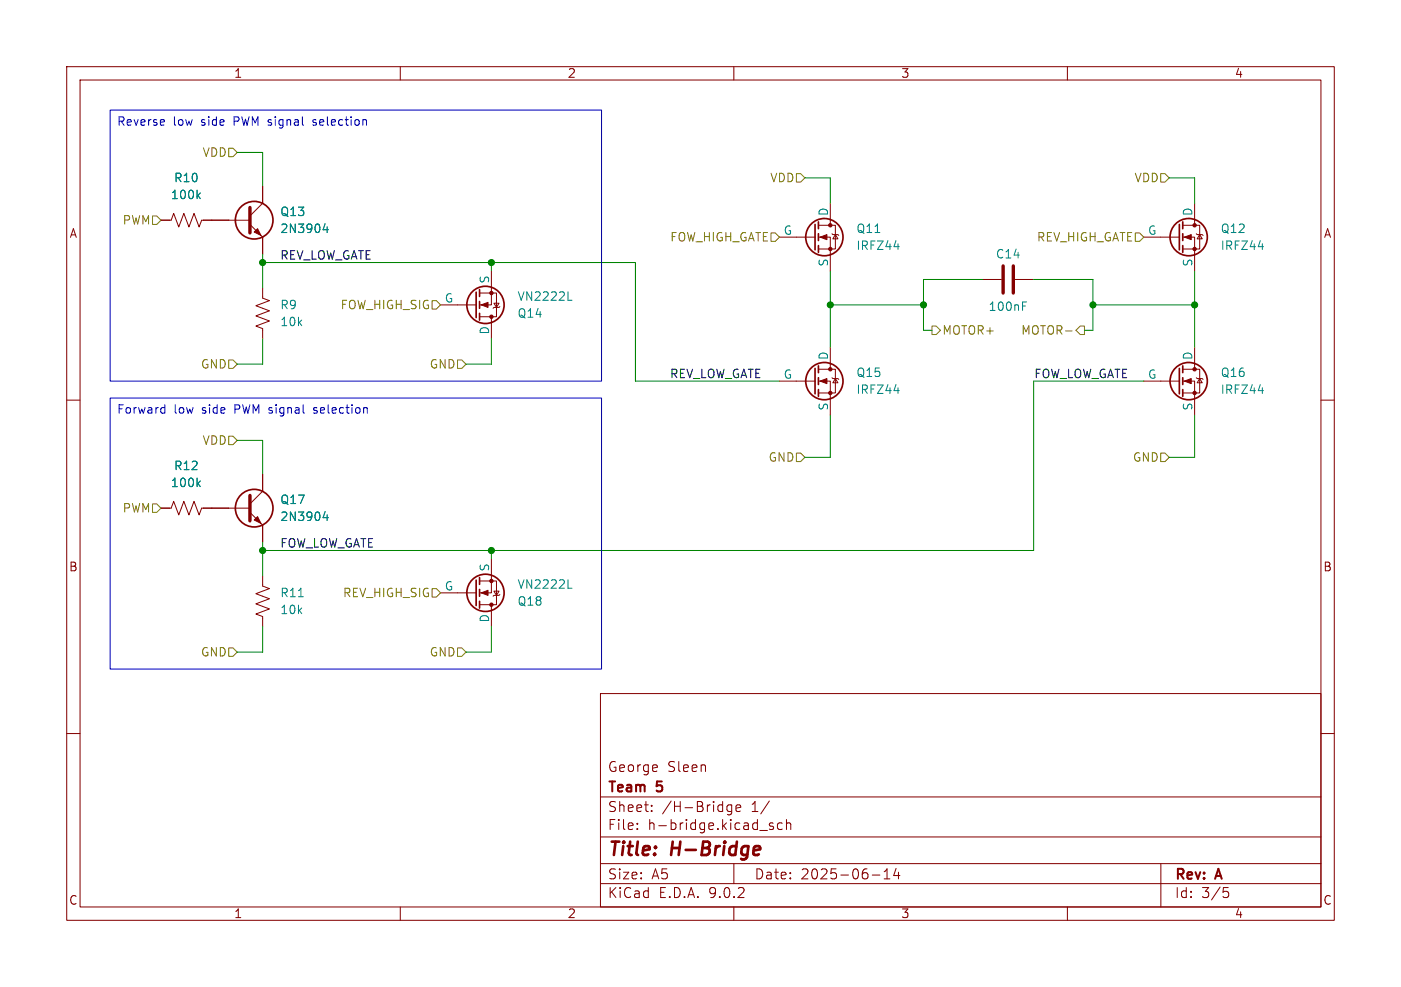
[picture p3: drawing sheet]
<svg xmlns="http://www.w3.org/2000/svg" width="210mm" height="148mm" viewBox="0 0 210 148" stroke-linecap="round" stroke-linejoin="round" font-family="sans-serif">
<path d="M0 0h210v148h-210z" fill="#fff" stroke="#fff" stroke-width=".15"/>
<g fill="none" stroke="#840000" stroke-width=".15">
<path d="M10 10h190v128h-190zM12 12h186v124h-186zM60 10v2M110 10v2M160 10v2M24.1 33h1.6l.3-1 .8 2 .8-2 .7 2 .8-2 .7 2 .4-1h7.3M37.5 33.7l1.9 1.9v2.5M39.4 27.9v2.6l-1.9 1.9M116.8 35.6h5.4M122.7 33.8h2.5v3.5h-2.5M122.7 35.6h1.8v5M124.5 30.5v3.3"/>
<path d="M124.7 35.1l.1 .1h.8l.1 .1M125.2 35.2l.4 .6h-.8zM171.4 35.6h5.4M177.3 33.8h2.5v3.5h-2.5M177.3 35.6h1.8v5M179.1 30.5v3.3M179.3 35.1l.2 .1h.7l.1 .1M179.8 35.2l.4 .6h-.7zM39.4 43.2v1.5l1 .4-2 .7 2 .8-2 .8 2 .7-2 .8 1 .4v1.5M66 45.7h5.4M71.9 43.9h2.5v3.6h-2.5M73.7 40.6v5.1h-1.8"/>
<path d="M73.7 47.5v3.3M74 45.5h.8l-.4 .6zM74.9 46l-.1 .1h-.8l-.1 .1M116.8 57.2h5.4M122.7 55.4h2.5v3.5h-2.5M122.7 57.2h1.8v5M124.5 52.1v3.3M124.7 56.6l.1 .2h.8l.1 .1M125.2 56.8l.4 .6h-.8zM147.3 41.9h2.8M152.1 41.9h2.8M171.4 57.2h5.4"/>
<path d="M177.3 55.4h2.5v3.5h-2.5M177.3 57.2h1.8v5M179.1 52.1v3.3M179.3 56.6l.2 .2h.7l.1 .1M179.8 56.8l.4 .6h-.7zM10 60h2M24.1 76.2h1.6l.3-1 .8 2 .8-2 .7 2 .8-2 .7 2 .4-1h7.3M37.5 76.8l1.9 1.9v2.6M39.4 71.1v2.6l-1.9 1.9M198 60h2M39.4 86.4v1.5l1 .4-2 .7 2 .8-2 .8 2 .7-2 .8 1 .4v1.5M66 88.9h5.4"/>
<path d="M71.9 87.1h2.5v3.6h-2.5M73.7 83.8v5.1h-1.8M73.7 90.7v3.3M74 88.6h.8l-.4 .7zM74.9 89.2l-.1 .1h-.8l-.1 .1M10 110h2M90 104h108v32h-108zM90 119.5h108M198 110h2M60 136v2M90 132.5h108M90 129.5h108"/>
<path d="M90 125.5h108M95.5 124.2v.2M95.5 123.5v.1M97.7 121.5v.2M97.7 120.8v.1M109.7 120.7v1.2a.41 .41 0 0 1-.7 .2M109.7 120.8l-.4-.1-.3 .3v.4l.1 .2h.6M110 136v2M110 129.5v3M110.3 121.2l.7-.2v-.2l-.5-.1-.2 .2 .1 .7h.6M115.3 120.1l-1.3 1.9M115.9 123.5l-.4-.1-.2 .2 .1 .2 .5 .2v.3h-.6"/>
<path d="M117.3 123.5l-.5-.1-.3 .3v.4l.2 .2h.6M117.9 123.5a.37 .37 0 0 1 .6 .1v.8M117.9 122.9v1.5M130.8 131.2h1.1M132.5 131.8h.9M132.5 130.7l.5-.4v1.5M134.3 130.2l-.3 1.1h.9M134.7 130.8v1M160 136v2M174 129.5v6.5M183.4 133.1h.7M183.5 133.7h.4l.3 .2v.4l-.2 .2-.5 .1"/>
</g>
<path d="M113.3 126.9l.6 .1v.4l-.9 .1M113.7 128.1l-.5 .1" fill="none" stroke="#840000" stroke-width=".4"/>
<g fill="none" stroke="#840000" stroke-width=".25">
<path d="M122.2 33.7v3.8M122.7 33.3v1M122.7 35.1v1M122.7 36.8v1M176.8 33.7v3.8M177.3 33.3v1M177.3 35.1v1M177.3 36.8v1M71.4 43.8v3.8M71.9 43.4v1.1M71.9 45.2v1M71.9 47v1"/>
<path d="M122.2 55.2v3.9M122.7 54.9v1M122.7 56.6v1.1M122.7 58.4v1M176.8 55.2v3.9M177.3 54.9v1M177.3 56.6v1.1M177.3 58.4v1M71.4 87v3.8M71.9 86.6v1M71.9 88.4v1M71.9 90.2v1"/>
<circle cx="38.1" cy="33" r="2.82"/>
<circle cx="123.6" cy="35.6" r="2.79"/>
<circle cx="178.2" cy="35.6" r="2.79"/>
<circle cx="72.8" cy="45.7" r="2.79"/>
<circle cx="123.6" cy="57.1" r="2.79"/>
<circle cx="178.2" cy="57.1" r="2.79"/>
<circle cx="38.1" cy="76.2" r="2.82"/>
<circle cx="72.8" cy="88.9" r="2.79"/>
</g>
<g fill="#840000" stroke="#840000" stroke-width=".15">
<path d="M72.1 88.9l1.1-.4v.8z"/>
<path d="M122.9 35.6l1.1-.4v.7z"/>
<path d="M38.1 78l.5-.5 .5 1z"/>
<path d="M177.5 57.2l1.1-.4v.7z"/>
<path d="M177.5 35.6l1.1-.4v.7z"/>
<path d="M122.9 57.2l1.1-.4v.7z"/>
<path d="M38.1 34.8l.5-.5 .5 1z"/>
<path d="M72.1 45.7l1.1-.4v.8z"/>
<circle cx="73.7" cy="90.7" r=".25"/>
<circle cx="73.7" cy="87.1" r=".25"/>
<circle cx="124.5" cy="33.8" r=".25"/>
<circle cx="124.5" cy="37.3" r=".25"/>
<circle cx="179.1" cy="55.4" r=".25"/>
<circle cx="179.1" cy="58.9" r=".25"/>
<circle cx="179.1" cy="33.8" r=".25"/>
<circle cx="179.1" cy="37.3" r=".25"/>
<circle cx="124.5" cy="55.4" r=".25"/>
<circle cx="124.5" cy="58.9" r=".25"/>
<circle cx="73.7" cy="47.5" r=".25"/>
<circle cx="73.7" cy="43.9" r=".25"/>
</g>
<g fill="none" stroke="#008484" stroke-width=".15">
<path d="M29.7 29.3l.3 .5M30 28.9l-.5 .5M48.7 33.5l-.3 .9h.8M49 34v.9M134 37h.8M188.6 37h.8M85.1 45h.6M134 58.6h.8M153.3 45.9h.4M153.3 45.3h.6M188.6 58.6h.8M29.7 72.5l.3 .5"/>
<path d="M30 72.1l-.5 .5M48.7 76.7l-.3 .9h.8M49 77.2v.8M44.7 89.5h.8M85.1 88.2h.6"/>
</g>
<path d="M37.5 31.1v3.8M150.4 39.9v4M151.9 39.9v4M37.5 74.3v3.8" fill="none" stroke="#840000" stroke-width=".51"/>
<g fill="none" stroke="#848400" stroke-width=".15">
<path d="M22.9 32.4h.6l.6 .6-.6 .7h-.6zM34.3 22.2h.6l.7 .7-.7 .6h-.6zM115.6 34.9h.6l.6 .7-.6 .6h-.6zM119.4 26h.6l.6 .7-.6 .6h-.6zM170.2 34.9h.6l.6 .7-.6 .6h-.6zM174 26h.6l.7 .7-.7 .6h-.6zM34.3 54h.6l.7 .6-.7 .6h-.6zM64.8 45.1h.6l.6 .6-.6 .7h-.6zM68.6 54h.6l.6 .6-.6 .6h-.6zM139.7 48.9h.6l.7 .6-.7 .7h-.6zM159.7 49.6h1M161.9 48.9h.7v1.3h-.7l-.6-.7z"/>
<path d="M22.9 75.6h.6l.6 .6-.6 .6h-.6zM34.3 65.4h.6l.7 .6-.7 .7h-.6zM119.4 67.9h.6l.6 .7-.6 .6h-.6zM174 67.9h.6l.7 .7-.7 .6h-.6zM34.3 97.2h.6l.7 .6-.7 .6h-.6zM64.8 88.3h.6l.6 .6-.6 .6h-.6zM68.6 97.2h.6l.6 .6-.6 .6h-.6z"/>
</g>
<g fill="none" stroke="#008400" stroke-width=".15">
<path d="M35.6 22.9h3.8v5M39.4 39.4h55.8v17.8h21.6M39.4 38.1v5.1M73.7 39.4v1.2M120.6 26.7h3.9v3.8M175.3 26.7h3.8v3.8M39.4 50.8v3.8h-3.8M73.7 50.8v3.8h-3.9M124.5 40.6v11.5M124.5 45.7h13.9M147.3 41.9h-8.9v7.6h1.3M154.9 41.9h8.9v7.6h-1.2"/>
<path d="M163.8 45.7h15.3M171.4 57.2h-16.5v25.4h-115.5M179.1 40.6v11.5M35.6 66h3.8v5.1M124.5 62.2v6.4h-3.9M179.1 62.2v6.4h-3.8M39.4 94v3.8h-3.8M39.4 81.3v5.1M73.7 82.6v1.2M73.7 94v3.8h-3.9"/>
</g>
<path d="M16.5 16.5h73.7v40.7h-73.7zM24.6 18v.2l-.6 .2M46.9 18.7l.1 .1M47.1 17.9l-.2 .2 .2 .3M16.5 59.7h73.7v40.6h-73.7zM24.3 61.1l.4 .1M24.7 60.7v1.3M24.7 61.9l-.4 .1M47 61.9l.1 .1M47.2 61.1l-.2 .2 .2 .2" fill="none" stroke="#0000c2" stroke-width=".15"/>
<g fill="#008400" stroke="#008400" stroke-width=".15">
<circle cx="163.8" cy="45.7" r=".46"/>
<circle cx="179.1" cy="45.7" r=".46"/>
<circle cx="124.5" cy="45.7" r=".46"/>
<circle cx="138.4" cy="45.7" r=".46"/>
<circle cx="39.4" cy="39.4" r=".46"/>
<circle cx="73.7" cy="39.4" r=".46"/>
<circle cx="73.7" cy="82.6" r=".46"/>
<circle cx="39.4" cy="82.6" r=".46"/>
</g>
<g font-size="2.8" fill="#840000">
<text x="91" y="128.9">Title:</text>
<text x="100.7" y="128.9">H-Bridge</text>
</g>
<g font-size="2.1" fill="#840000">
<text x="91" y="119.2">Team</text>
<text x="91" y="116">George</text>
<text x="98.5" y="119.2">5</text>
<text x="100" y="116">Sleen</text>
<text x="91" y="124.7">File:</text>
<text x="91" y="122">Sheet:</text>
<text x="97.1" y="124.7">h-bridge.kicad_sch</text>
<text x="99.2" y="122">/H-Bridge</text>
<text x="112.7" y="122">1/</text>
<text x="91" y="134.9">KiCad</text>
<text x="91" y="132.1">Size:</text>
<text x="97.7" y="132.1">A5</text>
<text x="98.7" y="134.9">E.D.A.</text>
<text x="106.3" y="134.9">9.0.2</text>
<text x="113" y="132.1">Date:</text>
<text x="120" y="132.1">2025-06-14</text>
<text x="176" y="132.3">Rev:</text>
<text x="176" y="134.9">Id:</text>
<text x="180.1" y="134.9">3/5</text>
<text x="182.4" y="132.3">A</text>
</g>
<g font-size="1.8" fill="#840000">
<text x="35" y="11.9">1</text>
<text x="85" y="11.9">2</text>
<text x="135" y="11.9">3</text>
<text x="185" y="11.9">4</text>
<text x="10.3" y="35.9">A</text>
<text x="198.4" y="35.9">A</text>
<text x="10.3" y="85.9">B</text>
<text x="198.3" y="85.9">B</text>
<text x="10.3" y="135.9">C</text>
<text x="35" y="137.9">1</text>
<text x="85" y="137.9">2</text>
<text x="135" y="137.9">3</text>
<text x="185" y="137.9">4</text>
<text x="198.3" y="135.9">C</text>
</g>
<g font-size="1.8" fill="#0000c2">
<text x="17.5" y="19.2">Reverse</text>
<text x="26" y="19.2">low</text>
<text x="30.3" y="19.2">side</text>
<text x="35.3" y="19.2">PWM signal</text>
<text x="47.6" y="19.2">selection</text>
<text x="17.5" y="62.4">Forward</text>
<text x="26.1" y="62.4">low</text>
<text x="30.4" y="62.4">side</text>
<text x="35.4" y="62.4">PWM signal</text>
<text x="47.7" y="62.4">selection</text>
</g>
<g font-size="1.8" fill="#848400">
<text x="30.3" y="23.7">VDD</text>
<text x="115.4" y="27.5">VDD</text>
<text x="170" y="27.5">VDD</text>
<text x="18.3" y="33.9">PWM</text>
<text x="100.4" y="36.4">FOW_HIGH_GATE</text>
<text x="155.3" y="36.4">REV_HIGH_GATE</text>
<text x="51" y="46.6">FOW_HIGH_SIG</text>
<text x="141.2" y="50.4">MOTOR+</text>
<text x="153" y="50.4">MOTOR-</text>
<text x="30" y="55.5">GND</text>
<text x="64.3" y="55.5">GND</text>
<text x="30.3" y="66.9">VDD</text>
<text x="115.1" y="69.4">GND</text>
<text x="169.7" y="69.4">GND</text>
<text x="18.3" y="77.1">PWM</text>
<text x="51.3" y="89.8">REV_HIGH_SIG</text>
<text x="30" y="98.7">GND</text>
<text x="64.3" y="98.7">GND</text>
</g>
<g font-size="1.8" fill="#008484">
<text x="26" y="27.5">R10</text>
<text x="25.5" y="30.1">100k</text>
<text x="41.9" y="32.6">Q13</text>
<text x="41.9" y="35.2">2N3904</text>
<text x="117.4" y="35.3">G</text>
<text x="124.2" y="32.5" transform="rotate(-90 124.2 32.5)">D</text>
<text x="128.3" y="35.2">Q11</text>
<text x="172" y="35.3">G</text>
<text x="178.8" y="32.5" transform="rotate(-90 178.8 32.5)">D</text>
<text x="182.9" y="35.2">Q12</text>
<text x="124.2" y="40.1" transform="rotate(-90 124.2 40.1)">S</text>
<text x="128.3" y="37.7">IRFZ44</text>
<text x="149.2" y="39">C14</text>
<text x="178.8" y="40.1" transform="rotate(-90 178.8 40.1)">S</text>
<text x="182.9" y="37.7">IRFZ44</text>
<text x="41.9" y="46.6">R9</text>
<text x="66.6" y="45.5">G</text>
<text x="73.4" y="42.6" transform="rotate(-90 73.4 42.6)">S</text>
<text x="77.5" y="47.9">Q14</text>
<text x="77.5" y="45.3">VN2222L</text>
<text x="148.1" y="46.8">100nF</text>
<text x="41.9" y="49.1">10k</text>
<text x="73.4" y="50.3" transform="rotate(-90 73.4 50.3)">D</text>
<text x="117.4" y="56.9">G</text>
<text x="124.2" y="54.1" transform="rotate(-90 124.2 54.1)">D</text>
<text x="128.3" y="56.7">Q15</text>
<text x="128.3" y="59.3">IRFZ44</text>
<text x="172" y="56.9">G</text>
<text x="178.8" y="54.1" transform="rotate(-90 178.8 54.1)">D</text>
<text x="182.9" y="56.7">Q16</text>
<text x="182.9" y="59.3">IRFZ44</text>
<text x="124.2" y="61.7" transform="rotate(-90 124.2 61.7)">S</text>
<text x="178.8" y="61.7" transform="rotate(-90 178.8 61.7)">S</text>
<text x="26" y="70.7">R12</text>
<text x="25.5" y="73.3">100k</text>
<text x="41.9" y="75.8">Q17</text>
<text x="41.9" y="78.3">2N3904</text>
<text x="41.9" y="89.8">R11</text>
<text x="66.6" y="88.6">G</text>
<text x="73.4" y="85.8" transform="rotate(-90 73.4 85.8)">S</text>
<text x="77.5" y="88.5">VN2222L</text>
<text x="41.9" y="92.3">10k</text>
<text x="73.4" y="93.4" transform="rotate(-90 73.4 93.4)">D</text>
<text x="77.5" y="91">Q18</text>
</g>
<g font-size="1.8">
<text x="41.9" y="39">REV_LOW_GATE</text>
<text x="100.3" y="56.8">REV_LOW_GATE</text>
<text x="154.9" y="56.8">FOW_LOW_GATE</text>
<text x="41.9" y="82.2">FOW_LOW_GATE</text>
</g>
</svg>
